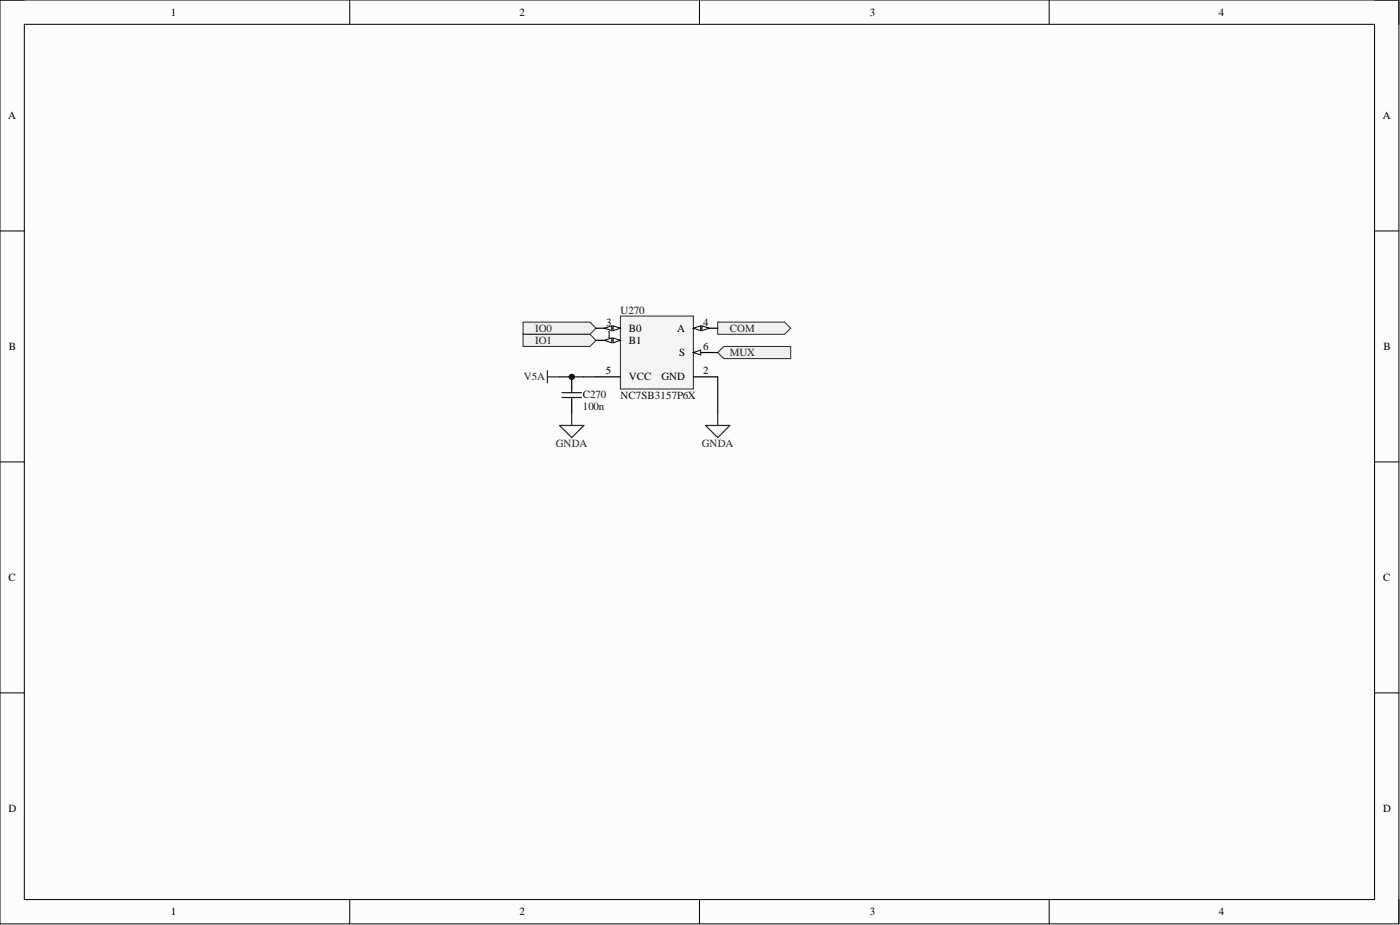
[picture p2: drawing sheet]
<svg xmlns="http://www.w3.org/2000/svg" width="292mm" height="193mm" viewBox="0 0 292 193" stroke-linecap="round" stroke-linejoin="round" font-family="sans-serif">
<path d="M0 0h291.9v192.7h-291.9z" fill-rule="evenodd" fill="#fcfcfc"/>
<path d="M0 0h291.9v192.7h-291.9z" fill="none" stroke="#000" stroke-width=".21"/>
<path d="M5.1 5.1h281.7v182.6h-281.7z" fill-rule="evenodd" fill="#fcfcfc"/>
<g fill="none" stroke="#000" stroke-width=".21">
<path d="M0 0h5.1M5.1 5.1h281.7v182.6h-281.7zM73 0v5.1M145.9 0v5.1M218.9 0v5.1M286.8 0h5.1v5.1M0 48.2h5.1M286.8 48.2h5.1M0 96.4h5.1M286.8 96.4h5.1M0 144.6h5.1M286.8 144.6h5.1"/>
<path d="M73 187.7v5M145.9 187.7v5M218.9 187.7v5M291.9 187.7v5"/>
</g>
<circle cx="119.3" cy="78.6" r=".51" fill="#0e0e0e"/>
<circle cx="119.3" cy="78.6" r=".51" fill="none" stroke="#0e0e0e" stroke-width=".21"/>
<path d="M119.3 78.6v2.6M119.3 83.7v2.5" fill="none" stroke="#000" stroke-width=".25"/>
<circle cx="119.3" cy="78.6" r=".51" fill="#0e0e0e"/>
<circle cx="119.3" cy="78.6" r=".51" fill="none" stroke="#0e0e0e" stroke-width=".21"/>
<path d="M117.3 81.9h4M117.3 82.9h4M119.3 81.2v.7M119.3 82.9v.8" fill="none" stroke="#1c1c1c" stroke-width=".25"/>
<path d="M116.7 78.6h5.1M149.7 78.6v7.6" fill="none" stroke="#0e0e0e" stroke-width=".25"/>
<circle cx="119.3" cy="78.6" r=".51" fill="#0e0e0e"/>
<circle cx="119.3" cy="78.6" r=".51" fill="none" stroke="#0e0e0e" stroke-width=".21"/>
<path d="M114.2 77.3v2.6M114.2 78.6h2.5" fill="none" stroke="#262626" stroke-width=".25"/>
<path d="M109.1 67.2h14l1.3 1.3-1.3 1.2h-14z" fill-rule="evenodd" fill="#f0f0f0"/>
<path d="M109.1 67.2h14l1.3 1.3-1.3 1.2h-14z" fill="none" stroke="#262626" stroke-width=".21"/>
<path d="M109.1 69.7h14l1.3 1.3-1.3 1.3h-14z" fill-rule="evenodd" fill="#f0f0f0"/>
<path d="M109.1 69.7h14l1.3 1.3-1.3 1.3h-14z" fill="none" stroke="#262626" stroke-width=".21"/>
<path d="M149.7 67.2h14l1.3 1.3-1.3 1.2h-14z" fill-rule="evenodd" fill="#f0f0f0"/>
<path d="M149.7 67.2h14l1.3 1.3-1.3 1.2h-14z" fill="none" stroke="#262626" stroke-width=".21"/>
<path d="M149.7 73.5l1.3-1.2h14v2.5h-14z" fill-rule="evenodd" fill="#f0f0f0"/>
<path d="M149.7 73.5l1.3-1.2h14v2.5h-14z" fill="none" stroke="#262626" stroke-width=".21"/>
<path d="M129.4 65.9h15.3v15.3h-15.3z" fill-rule="evenodd" fill="#f5f5f5"/>
<path d="M129.4 65.9h15.3v15.3h-15.3z" fill="none" stroke="#262626" stroke-width=".21"/>
<path d="M124.4 71h5" fill="none" stroke="#000" stroke-width=".25"/>
<path d="M127.9 70.5l1.5 .5-1.5 .5z" fill="#fbfbfb"/>
<path d="M127.9 70.5l1.5 .5-1.5 .5z" fill="none" stroke="#000" stroke-width=".21"/>
<path d="M126.1 71l1.6-.5v1z" fill="#fbfbfb"/>
<path d="M126.1 71l1.6-.5v1z" fill="none" stroke="#000" stroke-width=".21"/>
<path d="M124.4 68.5h5M144.7 78.6h5" fill="none" stroke="#000" stroke-width=".25"/>
<path d="M127.9 68l1.5 .5-1.5 .5z" fill="#fbfbfb"/>
<path d="M127.9 68l1.5 .5-1.5 .5z" fill="none" stroke="#000" stroke-width=".21"/>
<path d="M126.1 68.5l1.6-.5v1z" fill="#fbfbfb"/>
<path d="M126.1 68.5l1.6-.5v1z" fill="none" stroke="#000" stroke-width=".21"/>
<path d="M144.7 68.5h5" fill="none" stroke="#000" stroke-width=".25"/>
<path d="M144.7 68.5l1.5-.5v1z" fill="#fbfbfb"/>
<path d="M144.7 68.5l1.5-.5v1z" fill="none" stroke="#000" stroke-width=".21"/>
<path d="M146.4 68l1.6 .5-1.6 .5z" fill="#fbfbfb"/>
<path d="M146.4 68l1.6 .5-1.6 .5z" fill="none" stroke="#000" stroke-width=".21"/>
<path d="M124.4 78.6h5M144.7 73.5h5" fill="none" stroke="#000" stroke-width=".25"/>
<path d="M144.7 73.5l1.5-.5v1.1z" fill="#fbfbfb"/>
<path d="M144.7 73.5l1.5-.5v1.1z" fill="none" stroke="#000" stroke-width=".21"/>
<path d="M116.7 88.8h5.1l-2.5 2.5zM119.3 86.2v2.6M147.2 88.8h5.1l-2.6 2.5zM149.7 86.2v2.6" fill="none" stroke="#262626" stroke-width=".25"/>
<path d="M121.8 78.6h2.6" fill="none" stroke="#0e0e0e" stroke-width=".25"/>
<g font-size="2.3">
<text x="35.6" y="3.3">1</text>
<text x="108.4" y="3.3">2</text>
<text x="181.5" y="3.3">3</text>
<text x="254.3" y="3.3">4</text>
<text x="1.7" y="24.9">A</text>
<text x="288.5" y="24.9">A</text>
<text x="126.5" y="68">3</text>
<text x="126.6" y="70.5">1</text>
<text x="131.2" y="71.8">B1</text>
<text x="131.2" y="69.2">B0</text>
<text x="141.3" y="69.2">A</text>
<text x="146.7" y="68">4</text>
<text x="1.9" y="73">B</text>
<text x="141.7" y="74.3">S</text>
<text x="146.7" y="73">6</text>
<text x="288.7" y="73">B</text>
<text x="126.4" y="78.1">5</text>
<text x="131.2" y="79.4">VCC</text>
<text x="138" y="79.4">GND</text>
<text x="146.7" y="78.1">2</text>
<text x="1.8" y="121.2">C</text>
<text x="288.6" y="121.2">C</text>
<text x="1.8" y="169.4">D</text>
<text x="288.6" y="169.4">D</text>
<text x="35.6" y="191">1</text>
<text x="108.4" y="191">2</text>
<text x="181.5" y="191">3</text>
<text x="254.3" y="191">4</text>
</g>
<g font-size="2.3" fill="#0e0e0e">
<text x="129.4" y="65.4">U270</text>
<text x="121.6" y="82.9">C270</text>
<text x="129.4" y="83.2">NC7SB3157P6X</text>
<text x="121.6" y="85.5">100n</text>
</g>
<g font-size="2.3" fill="#262626">
<text x="111.7" y="69.2">IO0</text>
<text x="111.7" y="71.8">IO1</text>
<text x="152.3" y="69.2">COM</text>
<text x="152.3" y="74.3">MUX</text>
<text x="109.3" y="79.4">V5A</text>
<text x="116" y="93.3">GNDA</text>
<text x="146.4" y="93.3">GNDA</text>
</g>
</svg>
